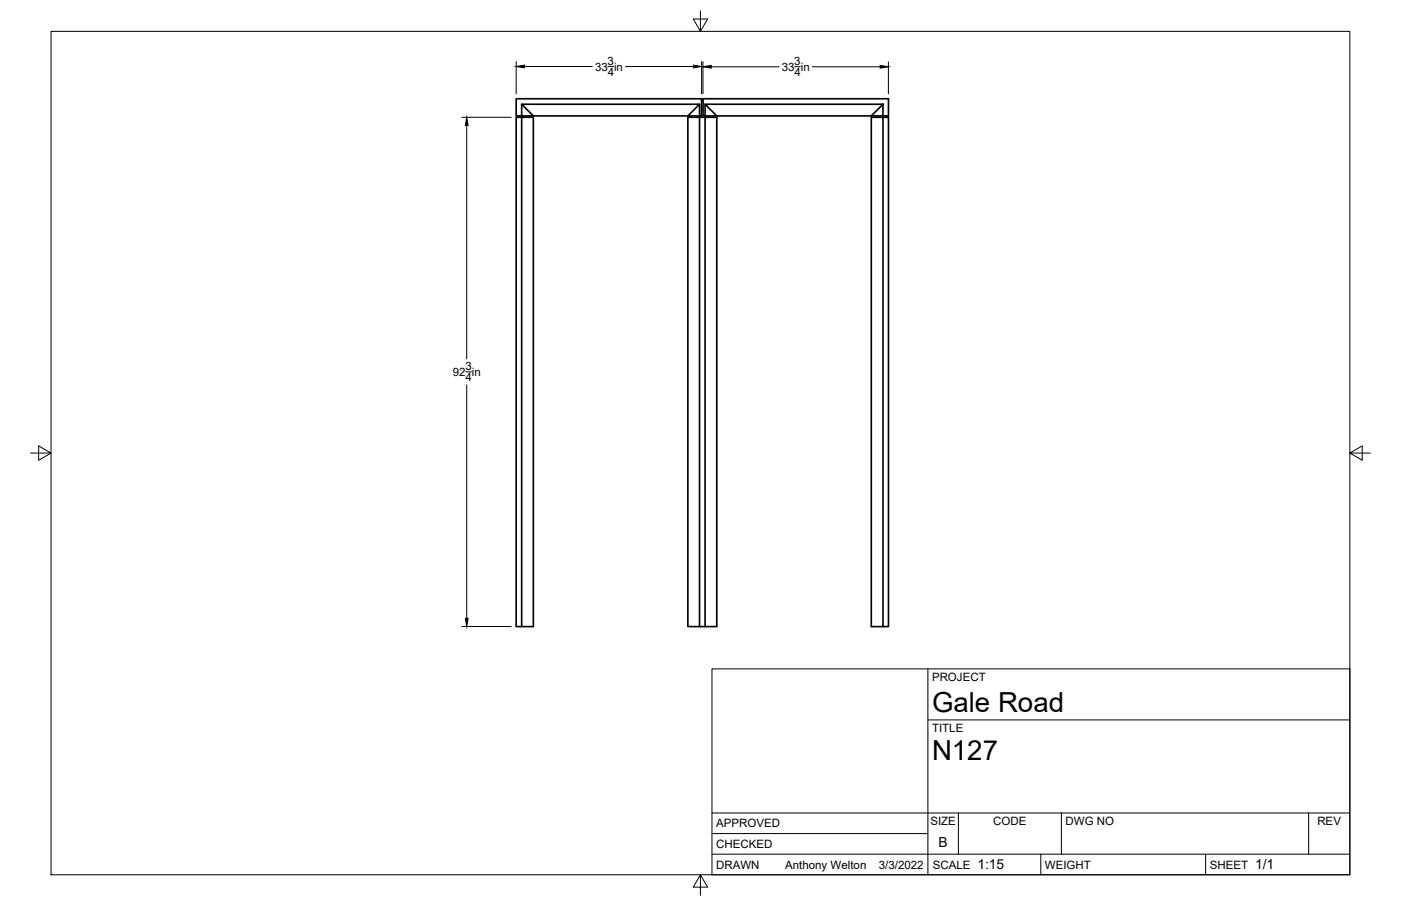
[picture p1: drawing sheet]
<svg xmlns="http://www.w3.org/2000/svg" width="432mm" height="279mm" viewBox="0 0 432 279" stroke-linecap="round" stroke-linejoin="round" font-family="sans-serif">
<!-- layer: Visible -->
<path d="M159.1 30.5h57.1v5.3h-.6v-3.6h-54.8v3.6h-1.7zM160.8 36.2h3.6v157h-5.3v-157h1.7v157M160.8 32.2l3.6 3.6h-3.6M164.4 35.8h47.6M215.6 36.2h1.7v157M215.6 32.2l-3.6 3.6h3.6M217.3 36.2h3.6v157h-8.9v-157h3.6v157M217.3 32.2h54.8l-3.6 3.6h-47.6zM217.3 32.2v3.6h3.6M217.3 35.8h-.6v-5.3h57.1v5.3h-1.7M272.1 36.2h-3.6v157h5.3v-157h-1.7v157M272.1 32.2v3.6h-3.6" fill="none" stroke="#000" stroke-width=".51"/>
<!-- layer: Border -->
<path d="M15.7 9.7h400.3v260.1h-400.3zM215.9 3.3v6.4l-2.2-3.8h4.4l-2.2 3.8M9.4 139.7h6.3l-3.8-2.2v4.4l3.8-2.2M416 139.7l3.8 2.2v-4.4l-3.8 2.2h6.4M215.9 269.8l2.2 3.8h-4.4l2.2-3.8v6.3" fill="none" stroke="#000" stroke-width=".31"/>
<!-- layer: Titleblock -->
<path d="M219.4 206.3h196.6v63.5h-196.6zM286 206.3v63.5M286 222h130M219.4 257.1h66.6M219.4 250.7h196.6M295.4 250.7v12.7M327.1 250.7v12.7M403.3 250.7v12.7M219.4 263.4h196.6M320.8 263.4v6.4M371.6 263.4v6.4" fill="none" stroke="#000" stroke-width=".31"/>
<!-- layer: Dimensions -->
<g fill="none" stroke="#000" stroke-width=".31">
<path d="M159.1 19v9.9M216.2 19v9.9M216.7 19.1v9.8M273.8 19.1v9.8M142.3 36.2h15.3M143.8 38.7v72M161.6 20.5h20.9M187.3 20.5h1.8M192.8 20.5h20.9M219.2 20.6h20.9M244.9 20.6h1.8M250.4 20.6h20.9"/>
<path d="M143.5 114.7h1.8M143.8 118.7v72M142.3 193.2h15.3"/>
</g>
<path d="M143.8 36.2l.5 2.5h-.9zM159.1 20.5l2.5-.4v.8zM213.7 20.1l2.5 .4-2.5 .4zM216.7 20.6l2.5-.4v.8zM271.3 20.2l2.5 .4-2.5 .4zM143.4 190.7h.9l-.5 2.5z" fill="#000" stroke="#000" stroke-width=".31"/>
<g font-size="8.5">
<text x="287.3" y="219.5">Gale Road</text>
<text x="287.3" y="234.5">N127</text>
</g>
<g font-size="4.3">
<text x="289.3" y="261.2">B</text>
<text x="301.2" y="268.1">1:15</text>
<text x="386.8" y="268.1">1/1</text>
</g>
<g font-size="3.5">
<text x="183.4" y="21.8">33 in</text>
<text x="187.2" y="20.1">3</text>
<text x="187.3" y="23.5">4</text>
<text x="241" y="21.8">33 in</text>
<text x="244.8" y="20.2">3</text>
<text x="244.9" y="23.5">4</text>
<text x="139.6" y="116">92 in</text>
<text x="143.4" y="114.3">3</text>
<text x="143.5" y="117.6">4</text>
<text x="287.3" y="210.1">PROJECT</text>
<text x="287.3" y="225.8">TITLE</text>
<text x="220.7" y="255.2">APPROVED</text>
<text x="286.7" y="254.5">SIZE</text>
<text x="306.1" y="254.5">CODE</text>
<text x="328.4" y="254.5">DWG NO</text>
<text x="406" y="254.5">REV</text>
<text x="220.7" y="261.5">CHECKED</text>
<text x="220.7" y="267.9">DRAWN</text>
<text x="242" y="267.9">Anthony Welton</text>
<text x="270.9" y="267.9">3/3/2022</text>
<text x="287.5" y="267.9">SCALE</text>
<text x="322.1" y="267.9">WEIGHT</text>
<text x="372.9" y="267.9">SHEET</text>
</g>
</svg>
